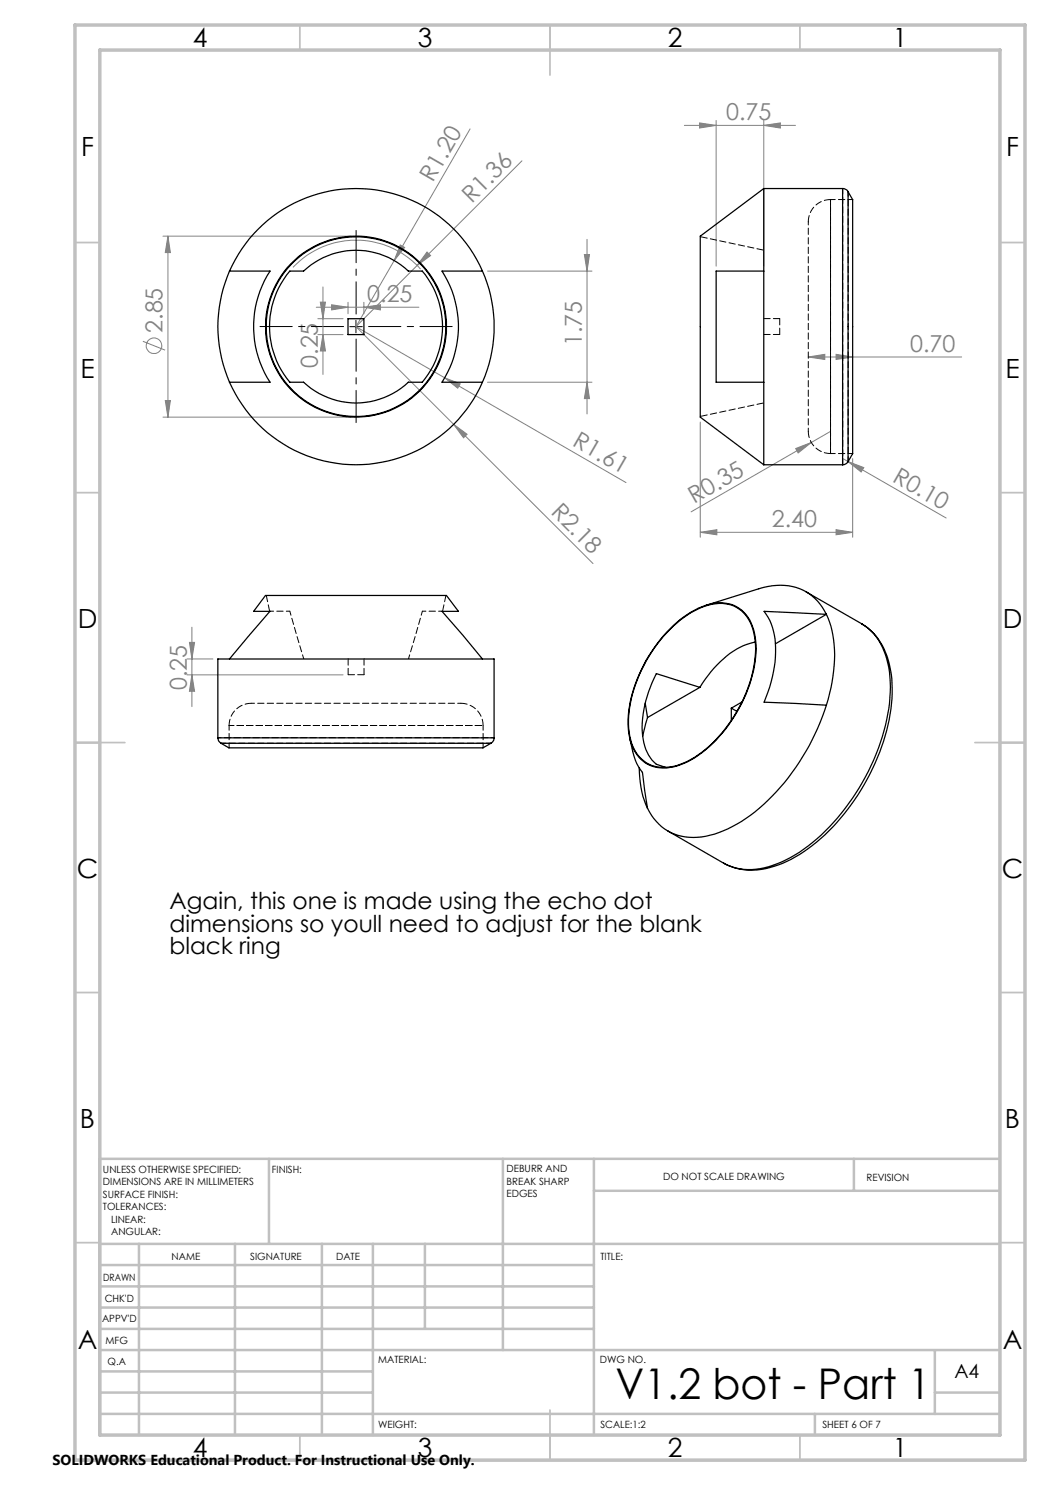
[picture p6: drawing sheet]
<svg xmlns="http://www.w3.org/2000/svg" width="210mm" height="297mm" viewBox="0 0 210 297" stroke-linecap="round" stroke-linejoin="round" font-family="sans-serif">
<g fill="none" stroke="#808080" stroke-width=".2">
<path d="M94 25.8l-15.2 26.3M104.4 32.2l-33.2 33.1M136.9 25.1h22.2M139.9 24.6l3.3 .5-3.3 .5zM143.2 24.1v29.1M152.8 25.1l3.3-.5v1zM152.8 24.1v29.1M32.6 47.2h37.6M33.6 47.2v36.2M33.6 47.2l.5 3.3h-1zM58.6 53.5a17.3 17.3 0 0 1 25.5 .3M64.6 57.4v17.5"/>
<path d="M78.8 52.1l-7.6 13.2M80 49l.9 .5-2.1 2.6zM85.4 50.4l.7 .7-2.7 2zM97.5 54.2h20.9M116.9 50.9h1l-.5 3.3zM117.4 47.9v34.9M28.6 68.3l4.4 1.7M63.3 61.5h20.5M63.6 63.7h5M63.6 66.9h5M64.1 60.4h1l-.5 3.3zM64.6 66.9l.5 3.3h-1z"/>
<path d="M66.3 61l3.3 .5-3.3 .5zM69.6 60.5v2.3M71.2 65.3l17.7 10.3M71.2 65.3l19.5 19.6M72.8 61.5l3.3-.5v1zM72.8 60.5v2.3M88.9 75.6l3.1 1.2-.5 .8zM88.9 75.6l36.3 20.9M97.5 76.4h20.9M117.4 76.4l.5 3.3h-1zM161.6 71.4l3.4-.5v1zM161.6 71.4h30.7"/>
<path d="M167.2 70.9l3.3 .5-3.3 .5zM32.6 83.4h37.6M33.1 80.1h1l-.5 3.3zM90.7 84.9l2.7 2-.7 .7zM90.7 84.9l27.9 27.8M140.1 84.4v23.1M159.1 89.7l3.1-1.2-2.6 2.1zM162.2 88.5l-24 13.9M166.1 86.3l-3.9 2.2M168.5 91.7l1.1 .6M169.6 92.3l3.2 1.2-.6 .9zM169.6 92.3l19.6 11.3"/>
<path d="M170.5 91.7v15.8M140.1 106.5l3.3-.6v1.1zM140.1 106.5h30.4M167.2 105.9l3.3 .6-3.3 .5zM37.4 135h31.2M37.4 131.8h5.2M37.9 128.5h1l-.5 3.3zM38.4 135l.5 3.3h-1zM38.4 125.4v15.9"/>
<circle cx="30.8" cy="69.2" r="1.56"/>
</g>
<path d="M68.7 65.3h-16.7M71.2 62.8v-16.7M71.2 67.8v16.7M73.7 65.3h16.7" fill="none" stroke="#000" stroke-width=".2" stroke-dasharray="15.2 1.3 1.3 1.3" stroke-dashoffset="8.8"/>
<path d="M70 65.3h2.5M71.2 64.1v2.5" fill="none" stroke="#000" stroke-width=".2"/>
<g fill="none" stroke="#c0c0c0" stroke-width=".35">
<path d="M60 5v5M110 5v10M160 5v5M15 48.5h5M200 48.5h5M15 98.5h5M200 98.5h5M15 148.5h10M195 148.5h10M15 198.5h5M200 198.5h5M15 248.5h5"/>
<path d="M200 248.5h5M60 287v5M110 282v10M160 287v5"/>
</g>
<g fill="none" stroke="#c0c0c0" stroke-width=".5">
<path d="M53.8 231.8v17M100.6 231.8v38.2M118.8 231.8v55.2M118.8 238.2h81.2M170.8 231.8v6.4M200 231.8h-180v55.2M20 248.8h180M20 257.3h98.8M20 253h98.8M27.8 248.8v38.2M47 248.8v38.2M64.4 248.8v38.2"/>
<path d="M74.6 248.8v38.2M85 248.8v17M20 265.8h98.8M20 261.5h98.8M20 278.5h54.6M20 274.3h54.6M20 270h180M187 278.5h13M187 270v12.8M20 282.8h180M163 282.8v4.2"/>
</g>
<path d="M15 5h190v287h-190zM20 10h180v277h-180z" fill="none" stroke="#c0c0c0" stroke-width=".7"/>
<g fill="#808080">
<path d="M159.1 89.7l3.1-1.2-2.6 2.1z"/>
<path d="M85.4 50.4l.7 .7-2.7 2z"/>
<path d="M80 49l.9 .5-2.1 2.6z"/>
<path d="M90.7 84.9l2.7 2-.7 .7z"/>
<path d="M152.8 25.1l3.3-.5v1zM139.9 24.6l3.3 .5-3.3 .5z"/>
<path d="M66.3 61l3.3 .5-3.3 .5zM72.8 61.5l3.3-.5v1zM140.1 106.5l3.3-.6v1.1zM167.2 105.9l3.3 .6-3.3 .5zM161.6 71.4l3.4-.5v1zM167.2 70.9l3.3 .5-3.3 .5z"/>
<path d="M38.4 135l.5 3.3h-1zM37.9 128.5h1l-.5 3.3z"/>
<path d="M33.6 47.2l.5 3.3h-1zM33.1 80.1h1l-.5 3.3zM64.1 60.4h1l-.5 3.3zM64.6 66.9l.5 3.3h-1zM116.9 50.9h1l-.5 3.3zM117.4 76.4l.5 3.3h-1z"/>
<path d="M88.9 75.6l2.6 2 .5-.8zM169.6 92.3l2.6 2.1 .6-.9z"/>
</g>
<g fill="none" stroke="#000" stroke-width=".25">
<path d="M152.8 37.7v16.5M152.8 37.7l-12.7 9.5v36.2l12.7 9.6M152.8 37.7h15.7M168.5 37.7a1.29 1.29 0 0 1 1.1 .6M168.5 37.7v55.3M169.6 38.3l.9 1.6v50.8l-.9 1.6M169.6 38.3v54M45.9 54.2h8.1a20.4 20.4 0 0 0 0 22.2h-8.1M45.9 54.2a27.6 27.6 0 0 1 25.3-16.5 27.6 27.6 0 0 1 25.3 16.5M45.9 54.2a27.7 27.7 0 0 0 0 22.2M58 54.2h2.7a15.3 15.3 0 0 1 21 0h2.8a17.2 17.2 0 0 1 0 22.2h-2.8a15.3 15.3 0 0 1-21 0h-2.7a17.2 17.2 0 0 1 0-22.2zM96.5 54.2h-8.1a20.4 20.4 0 0 1 0 22.2h8.1"/>
<path d="M96.5 54.2a27.7 27.7 0 0 1 0 22.2M152.8 54.2v22.2M152.8 54.2h-9.6v22.2h9.6M45.9 76.4a27.6 27.6 0 0 0 25.3 16.6 27.6 27.6 0 0 0 25.3-16.6M69.6 63.7h3.2v3.2h-3.2zM152.8 76.4v16.6M152.8 93h15.7M169.6 92.3a1.29 1.29 0 0 1-1.1 .7M161.2 118.4l11.2 6.4M45.9 131.8h-2.3v15.8M45.9 131.8h50.6M45.9 131.8l8.1-9.5h-3.3l2.4-3.2h36.2l2.4 3.2h-3.3l8.1 9.5"/>
<path d="M96.5 131.8h2.3v15.8M134 125.8a15.8 15.8 0 0 1 9.8-5.2 6.7 6.7 0 0 1 6.9 5.3 19.5 19.5 0 0 1-1.1 11.9 27.3 27.3 0 0 1-12.1 14.6 8.6 8.6 0 0 1-8.3 .2 9 9 0 0 1-3.6-7.7 28 28 0 0 1 7.7-18.4zM134.7 125.2a15.6 15.6 0 0 1 9.1-4.5 6.7 6.7 0 0 1 7 5.9 21.4 21.4 0 0 1-2.1 13.1 26.9 26.9 0 0 1-11.2 12.6 8.7 8.7 0 0 1-8.3 .2 8.6 8.6 0 0 1-3.5-6.9 27.3 27.3 0 0 1 7-18.3zM140 137.5l-8.7-2.8a22.4 22.4 0 0 0-2.7 13.1 8.2 8.2 0 0 0 2.7 5.1l1.9 .6M140 137.5l-10.5 6M141.3 121l10.5-3.2a10.9 10.9 0 0 1 11.7 2.4l1 1.3 .8 1.4M151.1 128.4a16 16 0 0 0-9.5 6.7l-1.6 2.4M165.3 122.9l-12.5-.6a13.1 13.1 0 0 1 2.3 9.1 28.4 28.4 0 0 1-2.3 9l12.5 .6M165.3 122.9a22.6 22.6 0 0 1 1.1 13.6l-1.1 4.5M165.3 122.9l-10.2 5.9M172.4 124.8a13.1 13.1 0 0 1 5.9 10 35.3 35.3 0 0 1-4.3 20 39.8 39.8 0 0 1-15.8 17.1 14.9 14.9 0 0 1-12 1.4l-1.5-.7M172.4 124.8a12 12 0 0 1 5.4 8.7 32.5 32.5 0 0 1-2.6 17.3 42.9 42.9 0 0 1-16.2 20.2 16 16 0 0 1-11.7 2.6l-2.6-1"/>
<path d="M43.6 147.6a1.29 1.29 0 0 0 .6 1.1M43.6 147.6h55.2M44.2 148.7l1.6 .9h50.8l1.6-.9M44.2 148.7h54M98.8 147.6a1.29 1.29 0 0 1-.6 1.1M125.9 147.6l.6 2.7a11.1 11.1 0 0 0 2 4.4l1 7M127.8 153.6a19.7 19.7 0 0 0 1.7 8.1M129 140.6l.5 2.9M129.5 143.5l-1 3.8M146.3 141.6v2.5M146.3 141.6l1.1 .7M148.4 140.4l-2.1 1.2"/>
<path d="M165.3 141a44.4 44.4 0 0 1-17 23.3 16.8 16.8 0 0 1-12 2.9 9.7 9.7 0 0 1-6.8-5.5M133.6 166.2l11.1 6.4"/>
<circle cx="71.2" cy="65.3" r="18.1"/>
<circle cx="71.2" cy="65.3" r="18"/>
</g>
<path d="M170.6 39.9h-4.5M166.1 65.3v25.4v-50.8v25.4M166.1 90.7h4.5M169.6 92.3v-54M44.2 148.6h54M45.8 145.1h50.8h-50.8M45.8 145.1v4.4M96.6 149.5v-4.4" fill="none" stroke="#000" stroke-width=".2" stroke-dasharray="1.3 .6" stroke-dashoffset=".3"/>
<path d="M161.7 44.4v41.9M54 122.2h4M84.5 122.2h3.9M92.2 140.7h-41.9M98.8 147.5h-55.2" fill="none" stroke="#000" stroke-width=".2" stroke-dasharray="1.3 .6" stroke-dashoffset=".6"/>
<path d="M166.1 39.9a4.4 4.4 0 0 0-4.4 4.5M155.9 66.9h-3.1M155.9 63.7v3.2M155.9 63.7h-3.1M161.7 86.3a4.4 4.4 0 0 0 4.4 4.4M53.2 119.1l.7 3.1M69.6 134.9v-3.1M69.6 134.9h3.2M72.8 134.9v-3.1M88.5 122.2l.7-3.1M50.3 140.7a4.4 4.4 0 0 0-4.5 4.4M96.6 145.1a4.4 4.4 0 0 0-4.4-4.4" fill="none" stroke="#000" stroke-width=".2" stroke-dasharray="1.3 .6"/>
<path d="M152.8 50l-12.7-2.7M140.1 83.3l12.7-2.7" fill="none" stroke="#000" stroke-width=".2" stroke-dasharray="1.3 .6" stroke-dashoffset="-.1"/>
<path d="M168.5 37.7v27.6M168.5 65.3v27.6" fill="none" stroke="#000" stroke-width=".2" stroke-dasharray="1.3 .6" stroke-dashoffset=".2"/>
<path d="M58 122.2l2.7 9.6M81.7 131.8l2.8-9.6" fill="none" stroke="#000" stroke-width=".2" stroke-dasharray="1.3 .6" stroke-dashoffset=".4"/>
<text font-size="8.5" x="123.1" y="279.7">V1.2 bot - Part 1</text>
<g font-size="5.3">
<text x="38.5" y="9.5">4</text>
<text x="83.5" y="9.5">3</text>
<text x="133.6" y="9.5">2</text>
<text x="178.6" y="9.5">1</text>
<text x="16.2" y="31.3">F</text>
<text x="201.2" y="31.3">F</text>
<text x="16.1" y="75.5">E</text>
<text x="201.1" y="75.5">E</text>
<text x="15.5" y="125.5">D</text>
<text x="200.5" y="125.5">D</text>
<text x="15.4" y="175.5">C</text>
<text x="200.4" y="175.5">C</text>
<text x="16" y="225.5">B</text>
<text x="201" y="225.5">B</text>
<text x="15.5" y="269.8">A</text>
<text x="200.5" y="269.8">A</text>
<text x="38.5" y="291.5">4</text>
<text x="83.5" y="291.5">3</text>
<text x="133.6" y="291.5">2</text>
<text x="178.6" y="291.5">1</text>
</g>
<g font-size="4.7" fill="#808080">
<text x="145.3" y="24.1">0.75</text>
<text x="86.6" y="36.7" transform="rotate(-60 86.6 36.7)">R1.20</text>
<text x="94.4" y="40.7" transform="rotate(-45 94.4 40.7)">R1.36</text>
<text x="73.5" y="60.4">0.25</text>
<text x="32.5" y="66.6" transform="rotate(-90 32.5 66.6)">2.85</text>
<text x="116.4" y="69.2" transform="rotate(-90 116.4 69.2)">1.75</text>
<text x="182" y="70.4">0.70</text>
<text x="63.6" y="73.6" transform="rotate(-90 63.6 73.6)">0.25</text>
<text x="114.3" y="89" transform="rotate(30 114.3 89)">R1.61</text>
<text x="138.9" y="100.8" transform="rotate(-30 138.9 100.8)">R0.35</text>
<text x="178.3" y="96.2" transform="rotate(30 178.3 96.2)">R0.10</text>
<text x="110" y="102.7" transform="rotate(45 110 102.7)">R2.18</text>
<text x="154.4" y="105.4">2.40</text>
<text x="37.4" y="138" transform="rotate(-90 37.4 138)">0.25</text>
</g>
<g font-size="4.7">
<text x="33.9" y="181.8">Again, this one is made using the echo dot</text>
<text x="33.9" y="186.3">dimensions so youll need to adjust for the blank</text>
<text x="33.9" y="190.9">black ring</text>
</g>
<text font-size="3.9" x="190.9" y="275.5">A4</text>
<text font-size="2.9" x="10.5" y="292.9">SOLIDWORKS Educational Product. For Instructional Use Only.</text>
<g font-size="2">
<text x="20.6" y="234.6">UNLESS OTHERWISE SPECIFIED:</text>
<text x="20.6" y="237.1">DIMENSIONS ARE IN MILLIMETERS</text>
<text x="20.6" y="239.6">SURFACE FINISH:</text>
<text x="54.4" y="234.6">FINISH:</text>
<text x="101.3" y="234.5">DEBURR AND</text>
<text x="101.3" y="237">BREAK SHARP</text>
<text x="101.3" y="239.5">EDGES</text>
<text x="132.6" y="236">DO NOT SCALE DRAWING</text>
<text x="173.3" y="236.2">REVISION</text>
<text x="20.6" y="242.1">TOLERANCES:</text>
<text x="22.2" y="244.6">LINEAR:</text>
<text x="22.2" y="247.1">ANGULAR:</text>
<text x="34.3" y="252">NAME</text>
<text x="50" y="251.9">SIGNATURE</text>
<text x="67.2" y="251.9">DATE</text>
<text x="120.1" y="251.9">TITLE:</text>
<text x="20.6" y="256.1">DRAWN</text>
<text x="20.9" y="260.3">CHK'D</text>
<text x="20.4" y="264.4">APPV'D</text>
<text x="21.1" y="268.8">MFG</text>
<text x="21.5" y="273">Q.A</text>
<text x="75.6" y="272.5">MATERIAL:</text>
<text x="120" y="272.5">DWG NO.</text>
<text x="75.6" y="285.5">WEIGHT:</text>
<text x="120.1" y="285.6">SCALE:1:2</text>
<text x="164.5" y="285.6">SHEET 6 OF 7</text>
</g>
</svg>
